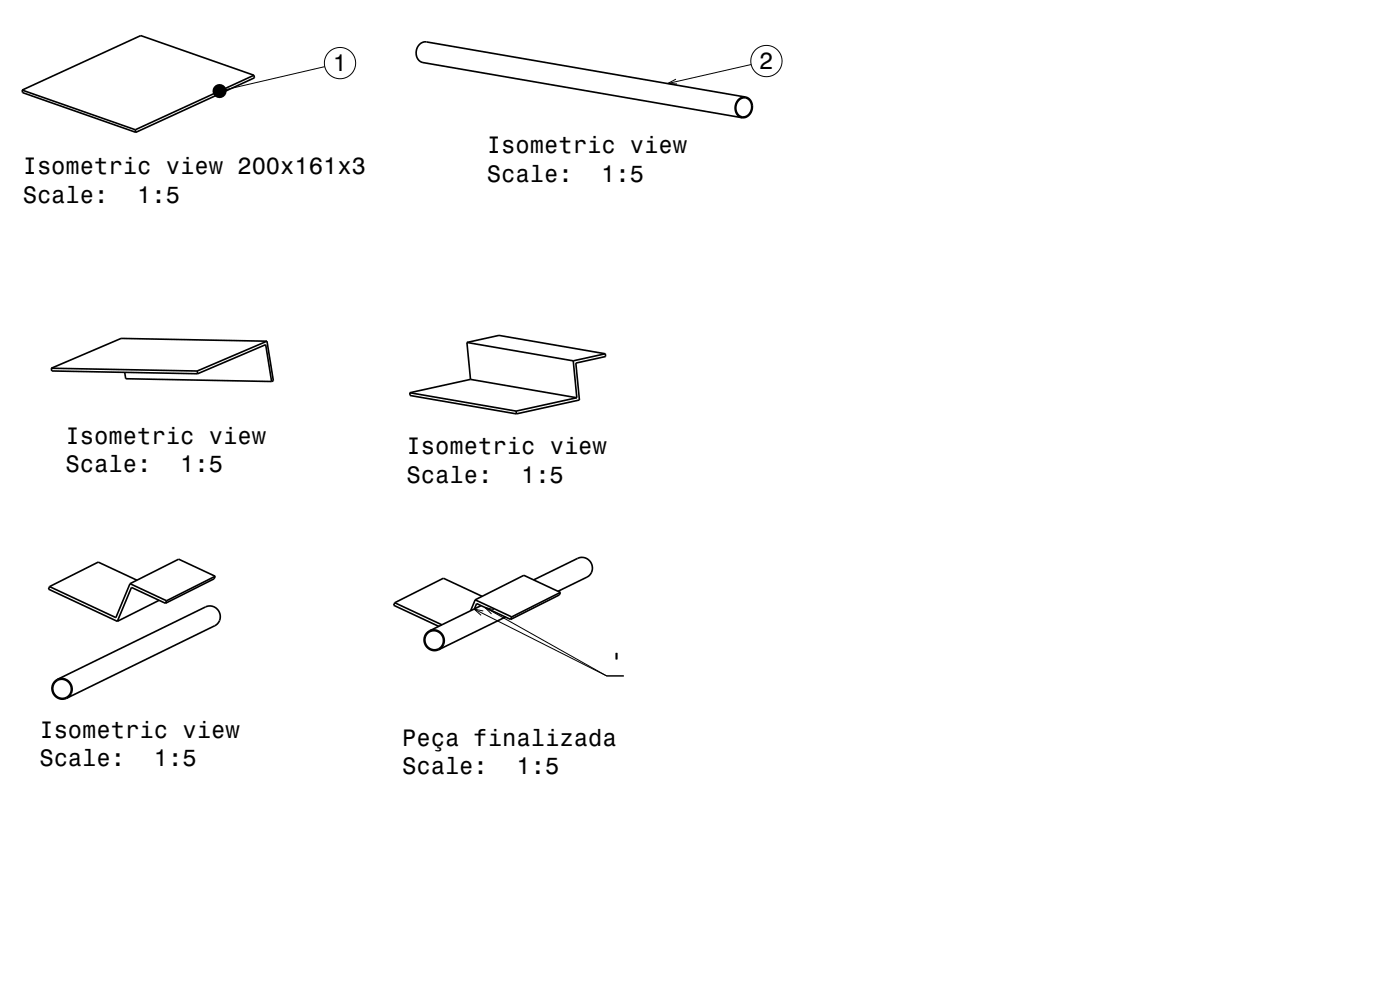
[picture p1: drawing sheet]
<svg xmlns="http://www.w3.org/2000/svg" width="297mm" height="210mm" viewBox="0 0 297 210" stroke-linecap="round" stroke-linejoin="round" font-family="sans-serif">
<g fill="none" stroke="#000" stroke-width=".35">
<path d="M4.7 19.1l.1 .6 24 8.4M4.7 19.1l24 8.4M53.9 16l.1 .5-25.2 11.6M53.9 16l-24-8.5-25.2 11.6M53.9 16l-25.2 11.5M28.7 27.5l.1 .6M156.8 21.2a1.65 1.65 0 0 1 2-.1 1.65 1.65 0 0 1 .6 1.9 1.69 1.69 0 0 1-1 1.6 1.69 1.69 0 0 1-1.9-.4 2.35 2.35 0 0 1 .3-3zM158.2 20.6a2.27 2.27 0 0 0-2.2 1.9 2.27 2.27 0 0 0 1.4 2.5M158.2 20.6a2.26 2.26 0 0 1 1.4 2.5 2.26 2.26 0 0 1-2.2 1.9M158.2 20.6l-67.7-11.7a2.27 2.27 0 0 0-2.2 1.9 2.27 2.27 0 0 0 1.4 2.5l67.7 11.7M10.9 78.1l30.9 .6M10.9 78.1l.1 .6 30.9 .6"/>
<path d="M26.5 79l.2 1.3 30.9 .6M41.8 78.7l.1 .6M41.9 79.3l14.5-6.2 1.2 7.8M56.6 72.4l1.4 8.4-.4 .1M56.6 72.4l-30.9-.6-14.8 6.3M56.6 72.4l-14.8 6.3M99.1 72.6l6.8-1.5 22.5 3.9M99.1 72.6l22.5 3.9M99.1 72.6l.7 7.9M121.6 76.5l.8 7.9M128.4 75l-6.8 1.5M128.4 75l.1 .6-6.3 1.4 .7 7.9-13.4 2.9"/>
<path d="M86.9 83.3l22.6 3.9M86.9 83.3l.1 .6 22.5 3.9M99.8 80.5l22.6 3.9M99.8 80.5l-12.9 2.8M109.5 87.2v.6M122.4 84.4l-12.9 2.8M10.5 124.4l-.2 .6 14.6 6.8M27.6 123.8l7.7 3.6M27.6 123.8l-3 7.2-14.1-6.6M29 123.1l-8.2-3.9-10.3 5.2M33.8 127.3l-8.9 4.5M35.1 128l-7.2-3.4-3 7.2"/>
<path d="M35.3 127.4l-.2 .6M45.7 122.2l-7.8-3.6-10.3 5.2M45.7 122.2l-10.4 5.2M45.7 122.2l-.3 .6-10.3 5.2M83.7 127.9l10 4.6M83.7 127.9l-.2 .5 9.6 4.5M91.1 133.8a2.22 2.22 0 0 0-.9 2.9 2.22 2.22 0 0 0 2.9 1.1M91.1 133.8a2.22 2.22 0 0 1 2.9 1.1 2.22 2.22 0 0 1-.9 2.9M100.6 129.2l.5-1.2 7.2 3.4M100.8 127.2l7.8 3.7M100.8 127.2l-1 2.4M102.1 128.5l-11 5.3"/>
<path d="M102.3 126.5l-8.2-3.8-10.4 5.2M107.2 130.9l-14.1 6.9M108.6 130.9l-.3 .5M113.2 123l9.4-4.6a2.22 2.22 0 0 1 2.8 1.1 2.22 2.22 0 0 1-.9 2.9l-6.1 3M118.9 125.7l-7.8-3.7-10.3 5.2M118.9 125.7l-10.3 5.2M118.9 125.7l-.2 .5-10.4 5.2M12.2 144.1a2.23 2.23 0 0 0-.9 2.9 2.23 2.23 0 0 0 2.8 1.1M12.2 144.1a2.23 2.23 0 0 1 2.9 1.1 2.23 2.23 0 0 1-1 2.9M12.2 144.1l31.4-15.4a2.22 2.22 0 0 1 2.9 1.1 2.22 2.22 0 0 1-.9 2.9l-31.5 15.4"/>
<circle cx="92.1" cy="135.9" r="2"/>
<circle cx="13.2" cy="146.2" r="2"/>
</g>
<g fill="none" stroke="#000" stroke-width=".21">
<path d="M68.9 14.1l-22.3 5.2M143.4 16.8l-1.8 .9 2 .1M159.4 13.7l-17.8 4M102.5 129.6l-1.9-.4 1.5 1.3M102.8 128.8l25.9 14.6h3.6h-3.6l-28.1-14.2M104.8 129.3l-2-.5 1.5 1.4"/>
<circle cx="72.1" cy="13.4" r="3.3"/>
<circle cx="162.6" cy="13" r="3.3"/>
</g>
<circle cx="46.6" cy="19.3" r="1.5" fill="#000"/>
<g font-size="5">
<text x="70.6" y="15.1">1</text>
<text x="161.1" y="14.7">2</text>
<text x="103.3" y="32.5">Isometric view</text>
<text x="4.8" y="36.9">Isometric view 200x161x3</text>
<text x="103.3" y="38.5">Scale:</text>
<text x="127.6" y="38.5">1:5</text>
<text x="4.8" y="43">Scale:</text>
<text x="29.1" y="43">1:5</text>
<text x="13.9" y="94.1">Isometric view</text>
<text x="13.9" y="100.2">Scale:</text>
<text x="38.2" y="100.2">1:5</text>
<text x="86.2" y="96.4">Isometric view</text>
<text x="86.2" y="102.5">Scale:</text>
<text x="110.5" y="102.5">1:5</text>
<text x="129.3" y="142.2">'</text>
<text x="8.4" y="156.5">Isometric view</text>
<text x="85.3" y="158.2">Peça finalizada</text>
<text x="8.4" y="162.5">Scale:</text>
<text x="32.6" y="162.5">1:5</text>
<text x="85.3" y="164.2">Scale:</text>
<text x="109.6" y="164.2">1:5</text>
</g>
</svg>
